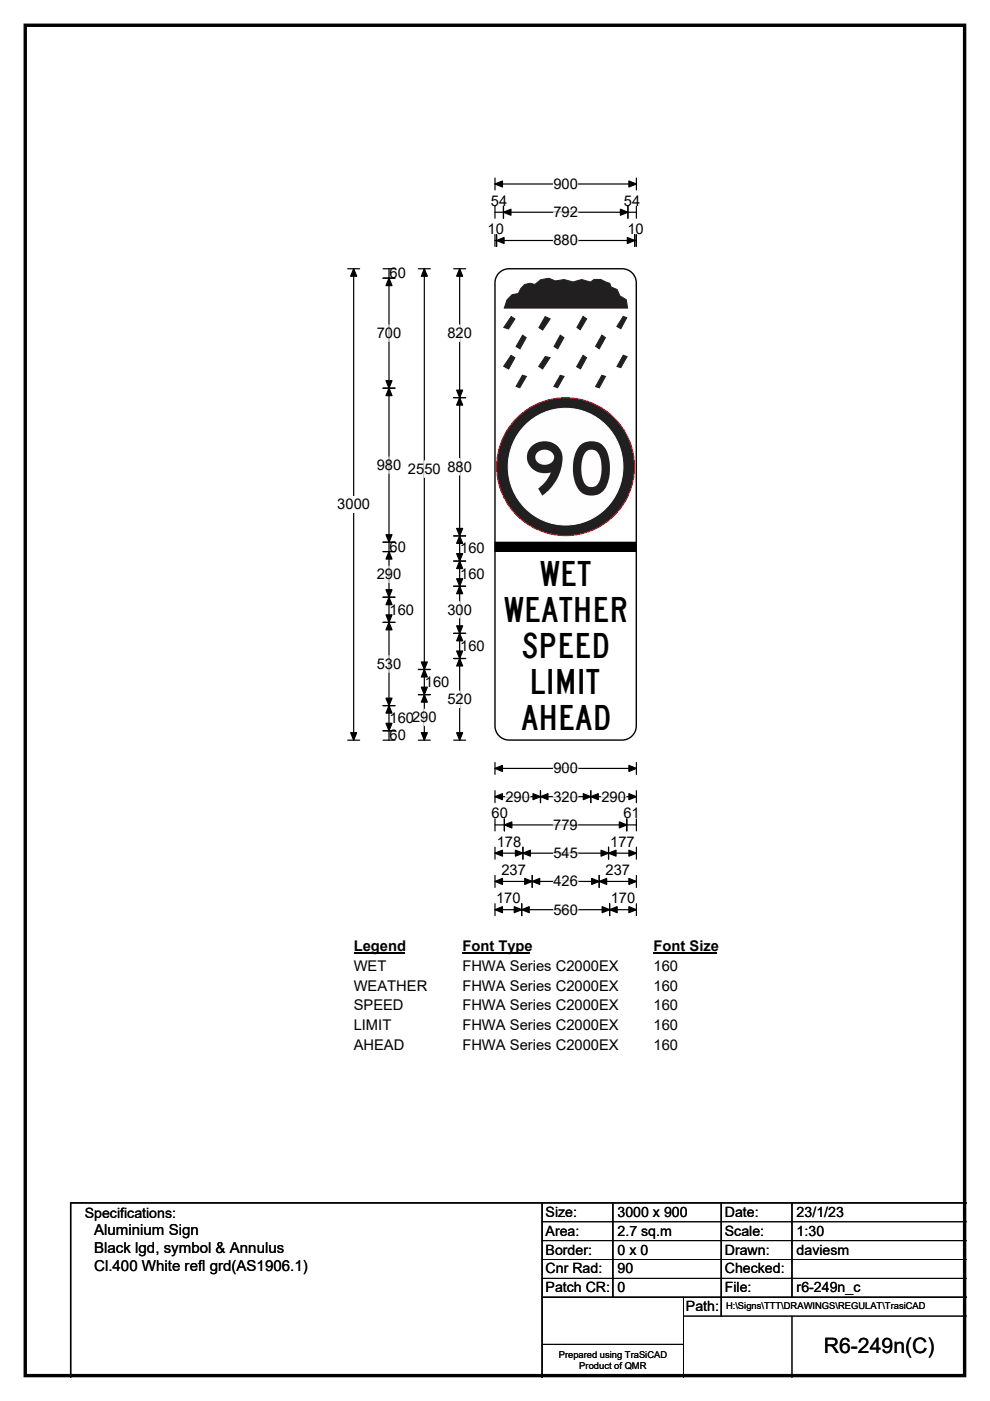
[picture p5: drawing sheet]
<svg xmlns="http://www.w3.org/2000/svg" width="210mm" height="297mm" viewBox="0 0 210 297" stroke-linecap="round" stroke-linejoin="round" font-family="sans-serif">
<path d="M5.4 5.4h199.2v286.3h-199.2z" fill="none" stroke="#000" stroke-width=".72"/>
<path d="M105 39h30M105 37.7v2.6M135 37.7v2.6" fill="none" stroke="#000" stroke-width=".25"/>
<path d="M105 39l1.6-.6v1.2zM133.4 38.4l1.6 .6-1.6 .6z" fill="#000" stroke="#000" stroke-width=".25"/>
<path d="M117.4 37.3h5.2v3.5h-5.2z" fill="#fff"/>
<g fill="none" stroke="#000" stroke-width=".25">
<path d="M73.7 57h2.6M75 57v99.9M105 45h30M105 43.7v2.6M105 49.7v2.6M105 51h30M105.3 49.7v2.6M106.8 43.7v2.6M133.2 43.7v2.6M134.6 49.7v2.6M135 43.7v2.6M135 49.7v2.6"/>
<path d="M73.7 156.9h2.6M105 161.6v2.6M105 167.6v2.6M105 173.6v2.6M105 179.6v2.6M105 162.9h30M105 168.9h30M105 174.9h30M107 173.6v2.6M110.9 179.6v2.6M114.6 167.6v2.6M125.3 167.6v2.6"/>
<path d="M129.1 179.6v2.6M132.9 173.6v2.6M135 161.6v2.6M135 173.6v2.6M135 179.6v2.6M135 167.6v2.6M105 185.6v2.6M105 191.6v2.5M105 180.9h30M105 186.9h30M105 192.9h30M110.7 191.6v2.5"/>
<path d="M112.9 185.6v2.6M127.1 185.6v2.6M129.3 191.6v2.5M135 185.6v2.6M135 191.6v2.5"/>
</g>
<g fill="#000" stroke="#000" stroke-width=".25">
<path d="M75 57l.6 1.6h-1.2zM105.3 51l1.6-.6v1.2zM106.8 45l1.6-.6v1.2zM131.6 44.4l1.6 .6-1.6 .6zM133.1 50.4l1.5 .6-1.5 .6zM74.4 155.3h1.2l-.6 1.6zM105 162.9l1.6-.6v1.3zM105 168.9l1.6-.6v1.2zM107 174.9l1.6-.6v1.2zM114.6 168.9l1.6-.6v1.2zM113.1 168.3l1.5 .6-1.5 .6zM123.7 168.3l1.6 .6-1.6 .6z"/>
<path d="M125.3 168.9l1.6-.6v1.2zM131.4 174.3l1.5 .6-1.5 .6zM133.4 162.3l1.6 .6-1.6 .7zM133.4 168.3l1.6 .6-1.6 .6zM105 180.9l1.6-.6v1.2zM105 186.9l1.6-.7v1.3zM105 192.9l1.6-.7v1.3zM110.7 192.9l1.5-.7v1.3zM109.1 192.2l1.6 .7-1.6 .6zM110.9 180.9l1.6-.6v1.2zM109.3 180.3l1.6 .6-1.6 .6zM112.9 186.9l1.6-.7v1.3z"/>
<path d="M111.3 186.2l1.6 .7-1.6 .6zM125.5 186.2l1.6 .7-1.6 .6zM127.1 186.9l1.6-.7v1.3zM127.5 180.3l1.6 .6-1.6 .6zM129.1 180.9l1.6-.6v1.2zM127.7 192.2l1.6 .7-1.6 .6zM129.3 192.9l1.6-.7v1.3zM133.4 180.3l1.6 .6-1.6 .6zM133.4 186.2l1.6 .7-1.6 .6zM133.4 192.2l1.6 .7-1.6 .6z"/>
</g>
<path d="M117.4 45h5.2M117.4 51h5.2M107.2 168.9h5.2M117.3 174.9h5.3M117.4 168.9h5.2M117.4 162.9h5.2M127.6 168.9h5.2M117.4 180.9h5.2M117.4 186.9h5.2M117.4 192.9h5.2" fill="none" stroke="#fff" stroke-width=".25"/>
<path d="M71.5 105.2h7v3.5h-7z" fill="#fff"/>
<g fill="none" stroke="#000" stroke-width=".25">
<path d="M81.2 59h2.6M81.2 57h2.6M82.5 57v99.9M88.7 57h2.6M90 57v99.9M96.2 57h2.6M97.5 57v99.9M81.2 82.3h2.6M96.2 84.3h2.6M81.2 115h2.6M81.2 116.9h2.6M96.2 113.6h2.6"/>
<path d="M96.2 119h2.6M81.2 126.6h2.6M81.2 132h2.6M96.2 124.3h2.6M96.2 134.3h2.6M96.2 139.6h2.6M81.2 149.6h2.6M81.2 154.9h2.6M81.2 156.9h2.6M88.7 156.9h2.6M88.7 141.9h2.6M88.7 147.3h2.6"/>
<path d="M96.2 156.9h2.6"/>
</g>
<g fill="#000" stroke="#000" stroke-width=".25">
<path d="M82.5 59l.6 1.6h-1.2zM90 57l.6 1.6h-1.2zM97.5 57l.6 1.6h-1.2zM81.9 80.7h1.2l-.6 1.6zM82.5 82.3l.6 1.6h-1.2zM97.5 84.3l.6 1.6h-1.2zM96.9 82.7h1.2l-.6 1.6zM81.9 113.4h1.2l-.6 1.6zM82.5 116.9l.6 1.6h-1.2zM96.9 112h1.2l-.6 1.6zM97.5 113.6l.6 1.6h-1.2zM96.9 117.4h1.2l-.6 1.6z"/>
<path d="M97.5 119l.6 1.5h-1.2zM81.9 125h1.2l-.6 1.6zM82.5 126.6l.6 1.6h-1.2zM81.9 130.4h1.2l-.6 1.6zM82.5 132l.6 1.5h-1.2zM96.9 122.7h1.2l-.6 1.6zM97.5 124.3l.6 1.6h-1.2zM96.9 132.7h1.2l-.6 1.6zM97.5 134.3l.6 1.6h-1.2zM96.9 138h1.2l-.6 1.6zM97.5 139.6l.6 1.6h-1.2zM81.9 148h1.2l-.6 1.6z"/>
<path d="M82.5 149.6l.6 1.6h-1.2zM81.9 153.4h1.2l-.6 1.5zM90 141.9l.6 1.6h-1.2zM89.4 145.7h1.2l-.6 1.6zM89.4 140.4h1.2l-.6 1.5zM90 147.3l.6 1.6h-1.2zM89.4 155.3h1.2l-.6 1.6zM96.9 155.3h1.2l-.6 1.6z"/>
</g>
<path d="M82.5 68.9v3.5M97.5 68.9v3.5M82.5 96.9v3.5M90 97.7v3.5M97.5 97.2v3.5M82.5 120v3.5M82.5 139v3.5M97.5 127.6v3.4M90 150.4v3.4M97.5 146.5v3.5" fill="none" stroke="#fff" stroke-width=".25"/>
<path d="M75 198.9h10.8v3.5h-10.8z" fill="#fff"/>
<path d="M75 202.2h10.8" fill="none" stroke="#000" stroke-width=".32"/>
<path d="M98.1 198.9h14.4v3.5h-14.4z" fill="#fff"/>
<path d="M98.1 202.2h14.4" fill="none" stroke="#000" stroke-width=".32"/>
<path d="M138.6 198.9h13.5v3.5h-13.5z" fill="#fff"/>
<path d="M138.6 202.2h13.5" fill="none" stroke="#000" stroke-width=".32"/>
<g fill="#fff">
<path d="M75 203.1h6.9v3.4h-6.9z"/>
<path d="M98.1 203.1h33v3.4h-33z"/>
<path d="M138.6 203.1h5.2v3.4h-5.2z"/>
<path d="M75 207.2h15.6v3.5h-15.6z"/>
<path d="M98.1 207.2h33v3.5h-33z"/>
<path d="M138.6 207.2h5.2v3.5h-5.2z"/>
<path d="M75 211.4h10.6v3.5h-10.6z"/>
<path d="M98.1 211.4h33v3.5h-33z"/>
<path d="M138.6 211.4h5.2v3.5h-5.2z"/>
<path d="M75 215.6h8v3.5h-8z"/>
<path d="M98.1 215.6h33v3.5h-33z"/>
<path d="M138.6 215.6h5.2v3.5h-5.2z"/>
<path d="M75 219.8h10.7v3.5h-10.7z"/>
<path d="M98.1 219.8h33v3.5h-33z"/>
<path d="M138.6 219.8h5.2v3.5h-5.2z"/>
</g>
<path d="M106.1 57.6l1.2-.5 .7-.1h24a3 3 0 0 1 3 3v93.9a3 3 0 0 1-3 3h-24a3 3 0 0 1-3-3v-93.9a2.98 2.98 0 0 1 1.1-2.4z" fill-rule="evenodd" fill="#fff" stroke="#fff" stroke-width=".21"/>
<path d="M106.1 57.6l1.2-.5 .7-.1h24a3 3 0 0 1 3 3v93.9a3 3 0 0 1-3 3h-24a3 3 0 0 1-3-3v-93.9a2.98 2.98 0 0 1 1.1-2.4z" fill="none" stroke="#000" stroke-width=".3"/>
<circle cx="120" cy="98.9" r="14.6" fill="#221f20" stroke="#ed1b23" stroke-width=".21"/>
<path d="M111.4 90.2a12.2 12.2 0 0 1 16.3-.8 12.2 12.2 0 0 1 2.5 16.2 12.2 12.2 0 0 1-15.7 4.4 12.2 12.2 0 0 1-6-15.2 12.4 12.4 0 0 1 2.9-4.6z" fill-rule="evenodd" fill="#fefefe" stroke="#fefefe" stroke-width=".21"/>
<g fill="#221f20">
<path d="M112.6 94.8a3.9 3.9 0 0 1 4.8-.8 3.9 3.9 0 0 1 1.8 4.5 10.2 10.2 0 0 1-4.2 6.6l-.8-1.5a7.8 7.8 0 0 0 2.6-3.4 3.8 3.8 0 0 1-5-3.6l.2-1zM113.9 96a1.56 1.56 0 0 0-.2 1.7 1.56 1.56 0 0 0 1.6 .8 1.68 1.68 0 0 0 1.8-.5 1.68 1.68 0 0 0 .2-1.9 2.28 2.28 0 0 0-3.4-.1z"/>
<path d="M123 94.5a3.7 3.7 0 0 1 3.8-.7 3.7 3.7 0 0 1 2.3 3.1 8.7 8.7 0 0 1-1.2 7.2 3.6 3.6 0 0 1-3.7 .8 3.6 3.6 0 0 1-2.3-2.9 8.8 8.8 0 0 1 1.1-7.5zM124.3 95.8a6.7 6.7 0 0 0 0 7.1 1.9 1.9 0 0 0 2 .2 1.9 1.9 0 0 0 1.1-1.8 7.8 7.8 0 0 0-.6-5.4 1.72 1.72 0 0 0-2.5-.1z"/>
</g>
<g fill="#221f20" stroke="#221f20" stroke-width=".21">
<path d="M108.6 62.5l1.3-.3 .6-1 .8-.9 1.1-.3 1.1 .3 1.2-1 1.7-.3 1.4 .6 1.8-.3 1.9 .5 1.9-.5 1.8 .5 .8-.6h1.4l1.9 .9 .3 .8 1.3 .5 .6 1.3 1.3 .8 .3 1.8h-26.1l.5-1.7z" fill-rule="evenodd"/>
<path d="M108.4 67.1l.8 .5-1.3 2.1-1.1-.3z" fill-rule="evenodd"/>
<path d="M115.6 67.1l1.1 .5-1.6 2.4-.8-.5z" fill-rule="evenodd"/>
<path d="M123.7 67.1l.7 .5-1.3 2.3-.7-.5z" fill-rule="evenodd"/>
<path d="M132.2 67.1l.7 .3-1.2 2.3-.9-.5z" fill-rule="evenodd"/>
<path d="M110.8 71.1l.8 .5-1.3 2.4-.8-.5z" fill-rule="evenodd"/>
<path d="M118.8 71.1l.8 .5-1.3 2.4-.8-.5z" fill-rule="evenodd"/>
<path d="M127.7 71l.7 .6-1.3 2.4-.8-.6z" fill-rule="evenodd"/>
<path d="M108.4 75.3l.8 .5-1.3 2.5-1.1-.6z" fill-rule="evenodd"/>
<path d="M115.7 75.6l1 .2-1.6 2.4-.8-.5z" fill-rule="evenodd"/>
<path d="M123.7 75.3l.7 .5-1.3 2.4-.8-.5z" fill-rule="evenodd"/>
<path d="M132.2 75.3l.8 .3-1.3 2.4-.8-.3z" fill-rule="evenodd"/>
<path d="M110.8 79.5l.9 .3-1.4 2.4-.8-.3z" fill-rule="evenodd"/>
<path d="M118.8 79.6l.8 .2-1.3 2.4-.8-.3z" fill-rule="evenodd"/>
<path d="M127.6 79.6l.8 .2-1.3 2.4-.8-.2z" fill-rule="evenodd"/>
</g>
<path d="M105 115h30v1.9h-30z" fill="#000"/>
<path d="M105 115h30v1.9h-30zM115 259h90M115 263h90M115 267h90M115 271h90M145 279h60M145 275v17M168 279v13M115 285h30" fill="none" stroke="#000" stroke-width=".21"/>
<path d="M115 255v37M130 255v20M153 255v24M168 255v20M205 255h-190v37M115 275h90" fill="none" stroke="#000" stroke-width=".3"/>
<g font-size="7.4">
<text x="114.5" y="124.2">WET</text>
<text x="106.8" y="131.8">WEATHER</text>
<text x="110.6" y="139.5">SPEED</text>
<text x="112.3" y="147.2">LIMIT</text>
<text x="110.5" y="154.8">AHEAD</text>
</g>
<text font-size="4.5" x="174.7" y="286.9">R6-249n(C)</text>
<g font-size="3.2">
<text x="20" y="261.9">Aluminium Sign</text>
<text x="20" y="265.7">Black lgd, symbol &amp; Annulus</text>
<text x="20" y="269.6">Cl.400 White refl grd(AS1906.1)</text>
</g>
<g font-size="3.1">
<text x="117.4" y="40.1">900</text>
<text x="104.1" y="43.6">54</text>
<text x="117.4" y="46.1">792</text>
<text x="132.3" y="43.6">54</text>
<text x="103.4" y="49.6">10</text>
<text x="117.4" y="52">880</text>
<text x="133.1" y="49.6">10</text>
<text x="82.6" y="59">60</text>
<text x="79.9" y="71.7">700</text>
<text x="94.9" y="71.7">820</text>
<text x="79.9" y="99.7">980</text>
<text x="86.5" y="100.5">2550</text>
<text x="94.9" y="100">880</text>
<text x="71.5" y="108">3000</text>
<text x="82.6" y="117">60</text>
<text x="97.6" y="117.3">160</text>
<text x="79.9" y="122.8">290</text>
<text x="97.6" y="122.7">160</text>
<text x="82.6" y="130.3">160</text>
<text x="94.9" y="130.3">300</text>
<text x="79.9" y="141.8">530</text>
<text x="97.6" y="138">160</text>
<text x="90.1" y="145.7">160</text>
<text x="94.9" y="149.3">520</text>
<text x="82.6" y="153.3">160290</text>
<text x="82.6" y="157">60</text>
<text x="117.4" y="164">900</text>
<text x="104.2" y="173.5">60</text>
<text x="107.2" y="170">290</text>
<text x="117.4" y="170">320</text>
<text x="127.6" y="170">290</text>
<text x="132.2" y="173.5">61</text>
<text x="105.3" y="179.5">178</text>
<text x="117.3" y="176">779</text>
<text x="129.4" y="179.5">177</text>
<text x="106.3" y="185.5">237</text>
<text x="117.4" y="181.9">545</text>
<text x="128.4" y="185.5">237</text>
<text x="105.2" y="191.5">170</text>
<text x="117.4" y="187.9">426</text>
<text x="129.5" y="191.5">170</text>
<text x="117.4" y="193.9">560</text>
<text x="75" y="201.7">Legend</text>
<text x="98.1" y="201.7">Font Type</text>
<text x="138.6" y="201.7">Font Size</text>
<text x="75" y="205.8">WET</text>
<text x="98.1" y="205.8">FHWA Series C2000EX</text>
<text x="138.6" y="205.8">160</text>
<text x="75" y="210">WEATHER</text>
<text x="75" y="214.2">SPEED</text>
<text x="98.1" y="210">FHWA Series C2000EX</text>
<text x="98.1" y="214.2">FHWA Series C2000EX</text>
<text x="138.6" y="210">160</text>
<text x="138.6" y="214.2">160</text>
<text x="75" y="218.4">LIMIT</text>
<text x="98.1" y="218.4">FHWA Series C2000EX</text>
<text x="138.6" y="218.4">160</text>
<text x="75" y="222.6">AHEAD</text>
<text x="98.1" y="222.6">FHWA Series C2000EX</text>
<text x="138.6" y="222.6">160</text>
</g>
<g font-size="3">
<text x="115.7" y="258">Size:</text>
<text x="131" y="258">3000 x 900</text>
<text x="153.7" y="258">Date:</text>
<text x="169" y="258">23/1/23</text>
<text x="18" y="258.2">Specifications:</text>
<text x="115.7" y="262">Area:</text>
<text x="131" y="262">2.7 sq.m</text>
<text x="153.7" y="262">Scale:</text>
<text x="169" y="262">1:30</text>
<text x="115.7" y="266">Border:</text>
<text x="115.7" y="270">Cnr Rad:</text>
<text x="131" y="266">0 x 0</text>
<text x="131" y="270">90</text>
<text x="153.7" y="266">Drawn:</text>
<text x="153.7" y="270">Checked:</text>
<text x="169" y="266">daviesm</text>
<text x="115.7" y="274">Patch CR:</text>
<text x="131" y="274">0</text>
<text x="153.7" y="274">File:</text>
<text x="169" y="274">r6-249n_c</text>
<text x="145.5" y="278">Path:</text>
</g>
<g font-size="2">
<text x="154" y="277.6">H:\Signs\TTT\DRAWINGS\REGULAT\TrasiCAD</text>
<text x="118.5" y="287.8">Prepared using TraSiCAD</text>
<text x="122.9" y="290.2">Product of QMR</text>
</g>
</svg>
